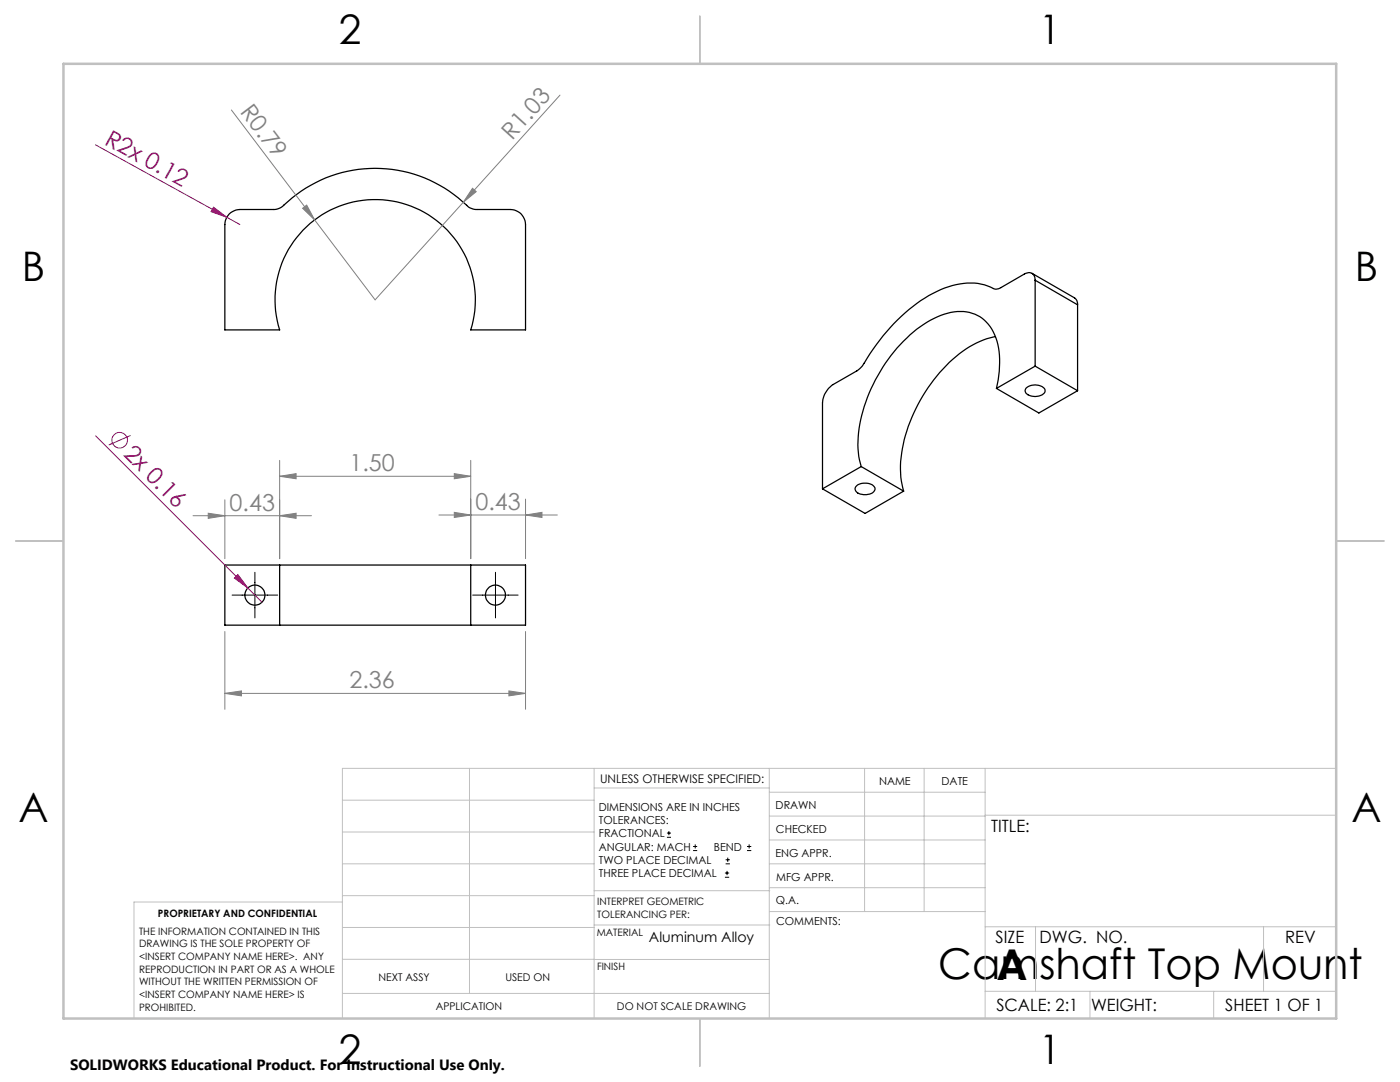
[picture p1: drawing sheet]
<svg xmlns="http://www.w3.org/2000/svg" width="279mm" height="216mm" viewBox="0 0 279 216" stroke-linecap="round" stroke-linejoin="round" font-family="sans-serif">
<g fill="none" stroke="#000" stroke-width=".25">
<path d="M45.8 42.7l.9-.6 .8-.3h7a2.87 2.87 0 0 0 2.1-.8 26.4 26.4 0 0 1 37 .3l1.3 .5h7a3 3 0 0 1 3 3v21h-11a20 20 0 0 0-19-26 20 20 0 0 0-19.1 26h-10.9v-21l.4-1.5zM206 54.5l8.5 4.9 .4 .6 .2 .8M206.6 55.9a1.32 1.32 0 0 0-.7-1.4 1.32 1.32 0 0 0-1.5 .2l-4.7 2.7a1.58 1.58 0 0 1-1.4 .2 12 12 0 0 0-10.6 .2 34.2 34.2 0 0 0-14.1 12.8l-1.4 2.4-.6 .6-5.3 3.1a4.8 4.8 0 0 0-2.2 3.7v17.1M206.6 55.9v17.2M206.6 55.9l8.5 4.9M198.6 67.2a19.2 19.2 0 0 0-10.4 6.5 31.2 31.2 0 0 0-8.5 20l.2 2.3 .4 2M198.9 77.5a17.1 17.1 0 0 0-.7-11.3 7.4 7.4 0 0 0-9.1-3.7 22.5 22.5 0 0 0-11.3 8.4 30.4 30.4 0 0 0-6.6 18.7l.2 1.5 .5 2M198.9 77.5l8.4 4.9 7.8-4.4M204.8 77.4a2.66 2.66 0 0 1 3.8 .4 1.49 1.49 0 0 1-1.7 1.3 1.97 1.97 0 0 1-2.3-1.1zM206.6 73.1l-7.7 4.4M206.6 73.1l8.5 4.9M215.1 60.8v17.2"/>
<path d="M164.1 97.5l8.5 4.9 7.7-4.4M170.9 97a2.62 2.62 0 0 1 3.7 .4 1.48 1.48 0 0 1-1.7 1.3 1.94 1.94 0 0 1-2.3-1.2zM171.9 93.1l-7.8 4.4M171.9 93.1l8.4 4.9M55.8 112.7h38.1M55.8 112.7h-10.9v12h10.9M55.8 112.7v12M93.9 112.7h11v12h-11M93.9 112.7v12M55.8 124.7h38.1"/>
<circle cx="50.9" cy="118.8" r="2.01"/>
<circle cx="98.9" cy="118.7" r="2"/>
</g>
<g fill="none" stroke="#a0006e" stroke-width=".2">
<path d="M19 28.9l28.9 15.9M42.6 41.3l2.7 2.1-3.2-1.2zM19.1 87l33.2 33.2M26.1 86.9l-4.4 1.9M47.5 114.7l2 2.6-2.7-1.9z"/>
<circle cx="23.9" cy="87.8" r="1.55"/>
</g>
<g fill="none" stroke="#000" stroke-width=".2">
<path d="M46.3 118.7h9.1M50.9 114.2v9.1M94.3 118.7h9.1M98.9 114.2v9.1M133.1 167.1h.8M133.1 166.2h.8M133.5 165.8v.9M138.3 169.7h.8M138.3 168.9h.8M138.7 168.5v.8M144.7 175h.8M144.7 174.2h.8"/>
<path d="M144.8 172.4h.9M144.8 171.6h.9M145.1 173.8v.8M145.2 171.1v.9M149.1 169.7h.8M149.1 168.9h.8M149.5 168.5v.8"/>
</g>
<g fill="none" stroke="#808080" stroke-width=".2">
<path d="M111.8 19l-19.3 21.4M46.2 21.9l28.7 37.9 17.6-19.4M94.3 37.6l.7 .6-2.5 2.2zM60.4 41.6l.8-.7 1.6 3zM44.9 99.7v11.8M55.8 95l3.3-.5v1zM55.8 91.9v19.6M55.8 95h38.1M90.7 94.5l3.2 .5-3.2 .5zM93.9 91.9v19.6M104.9 99.6v11.9M38.5 102.9h23.7"/>
<path d="M41.6 102.4l3.3 .5-3.3 .5zM55.8 102.9l3.3-.5v1zM87.6 102.8h23.6M90.7 102.2l3.2 .6-3.2 .5zM104.9 102.8l3.3-.6v1.1zM44.9 138.4l3.3-.5v1zM44.9 126v15.5M44.9 138.4h60M101.6 137.9l3.3 .5-3.3 .5zM104.9 126v15.5"/>
</g>
<g fill="none" stroke="#c0c0c0" stroke-width=".2">
<path d="M68.3 159.7h50.3M93.7 153.3v44.9M118.6 153.3v49.9M118.6 157.2h34.9M153.5 153.3v49.9M153.5 158.1h43.1M172.5 153.3v28.6M184.4 153.3v28.6M196.6 153.3v49.9M266.7 153.3h-198.4v49.9M68.3 178.7h50.3M68.3 172.4h50.3"/>
<path d="M68.3 166h50.3M68.3 180h-41.6v23.2M118.6 177.7h35M153.5 167.6h43.1M153.5 162.8h43.1M153.5 172.4h43.1M153.5 177.1h43.1M196.6 162.7h70.1M68.3 198.2h85.2M68.3 191.4l85.2 .1M68.3 185.1h50.3M118.6 184.6h35"/>
<path d="M153.6 181.9h43M196.6 197.8h70.1M196.6 184.9h70.1M206.7 184.9v12.9M217.5 197.8v5.4M242.2 197.8v5.4M252.2 184.9v12.9"/>
</g>
<path d="M139.7 3.2v9.5M3.1 107.9h9.6M266.7 107.9h9.5M139.7 203.2v9.6" fill="none" stroke="#c0c0c0" stroke-width=".25"/>
<path d="M12.7 12.7h254v190.5h-254z" fill="none" stroke="#c0c0c0" stroke-width=".5"/>
<g fill="#a0006e">
<path d="M47.5 114.7l2 2.6-2.7-1.9z"/>
<path d="M42.6 41.3l2.7 2.1-3.2-1.2z"/>
</g>
<g fill="#808080">
<path d="M60.4 41.6l.8-.7 1.6 3z"/>
<path d="M94.3 37.6l.7 .6-2.5 2.2z"/>
<path d="M44.9 138.4l3.3-.5v1zM101.6 137.9l3.3 .5-3.3 .5zM55.8 95l3.3-.5v1zM90.7 94.5l3.2 .5-3.2 .5zM90.7 102.2l3.2 .6-3.2 .5zM104.9 102.8l3.3-.6v1.1zM41.6 102.4l3.3 .5-3.3 .5zM55.8 102.9l3.3-.5v1z"/>
</g>
<g font-size="8.5">
<text x="187.3" y="195.4">Camshaft Top Mount</text>
<text x="198.9" y="195.5">A</text>
</g>
<g font-size="8.1">
<text x="67.6" y="8.9">2</text>
<text x="207.3" y="8.9">1</text>
<text x="4.4" y="56.2">B</text>
<text x="270.4" y="56.2">B</text>
<text x="3.7" y="164.1">A</text>
<text x="269.7" y="164.1">A</text>
<text x="67.6" y="212.4">2</text>
<text x="207.3" y="212.4">1</text>
</g>
<g font-size="4.7" fill="#808080">
<text x="47.8" y="22.3" transform="rotate(53 47.8 22.3)">R0.79</text>
<text x="102.2" y="28.1" transform="rotate(-48 102.2 28.1)">R1.03</text>
<text x="69.7" y="94">1.50</text>
<text x="45.8" y="101.9">0.43</text>
<text x="94.9" y="101.7">0.43</text>
<text x="69.7" y="137.3">2.36</text>
</g>
<g font-size="4.7" fill="#a0006e">
<text x="20.7" y="28.6" transform="rotate(29 20.7 28.6)">R2x 0.12</text>
<text x="24.5" y="90.8" transform="rotate(45 24.5 90.8)">2x 0.16</text>
</g>
<g font-size="3.4">
<text x="197.8" y="166">TITLE:</text>
<text x="198.7" y="188.1">SIZE</text>
<text x="207.5" y="188.1">DWG. NO.</text>
<text x="256.5" y="188.2">REV</text>
<text x="198.8" y="201.7">SCALE: 2:1</text>
<text x="217.7" y="201.8">WEIGHT:</text>
<text x="244.5" y="201.7">SHEET 1 OF 1</text>
</g>
<text font-size="3" x="14" y="213.5">SOLIDWORKS Educational Product. For Instructional Use Only.</text>
<text font-size="2.8" x="129.5" y="188">Aluminum Alloy</text>
<text font-size="2.4" x="119.8" y="156.2">UNLESS OTHERWISE SPECIFIED:</text>
<g font-size="2.2">
<text x="119.5" y="161.8">DIMENSIONS ARE IN INCHES</text>
<text x="154.8" y="161.4">DRAWN</text>
<text x="175.4" y="156.6">NAME</text>
<text x="187.9" y="156.7">DATE</text>
<text x="119.5" y="164.4">TOLERANCES:</text>
<text x="119.5" y="167.1">FRACTIONAL</text>
<text x="154.9" y="166.3">CHECKED</text>
<text x="119.5" y="169.7">ANGULAR: MACH</text>
<text x="119.5" y="172.4">TWO PLACE DECIMAL</text>
<text x="142.5" y="169.7">BEND</text>
<text x="154.8" y="170.9">ENG APPR.</text>
<text x="119.5" y="175">THREE PLACE DECIMAL</text>
<text x="154.9" y="175.7">MFG APPR.</text>
<text x="154.9" y="180.4">Q.A.</text>
<text x="154.9" y="184.6">COMMENTS:</text>
</g>
<g font-size="2.1">
<text x="75.5" y="195.7">NEXT ASSY</text>
<text x="100.9" y="195.7">USED ON</text>
<text x="86.9" y="201.5">APPLICATION</text>
<text x="123.1" y="201.6">DO NOT SCALE DRAWING</text>
</g>
<g font-size="2">
<text x="31.5" y="182.9">PROPRIETARY AND CONFIDENTIAL</text>
<text x="119.2" y="180.6">INTERPRET GEOMETRIC</text>
<text x="119.2" y="183.1">TOLERANCING PER:</text>
<text x="27.8" y="186.5">THE INFORMATION CONTAINED IN THIS</text>
<text x="27.8" y="189">DRAWING IS THE SOLE PROPERTY OF</text>
<text x="27.8" y="191.6">&lt;INSERT COMPANY NAME HERE&gt;. ANY</text>
<text x="119.1" y="186.7">MATERIAL</text>
<text x="27.8" y="194.1">REPRODUCTION IN PART OR AS A WHOLE</text>
<text x="27.8" y="196.6">WITHOUT THE WRITTEN PERMISSION OF</text>
<text x="119.1" y="193.5">FINISH</text>
<text x="27.8" y="199.1">&lt;INSERT COMPANY NAME HERE&gt; IS</text>
<text x="27.8" y="201.7">PROHIBITED.</text>
</g>
</svg>
